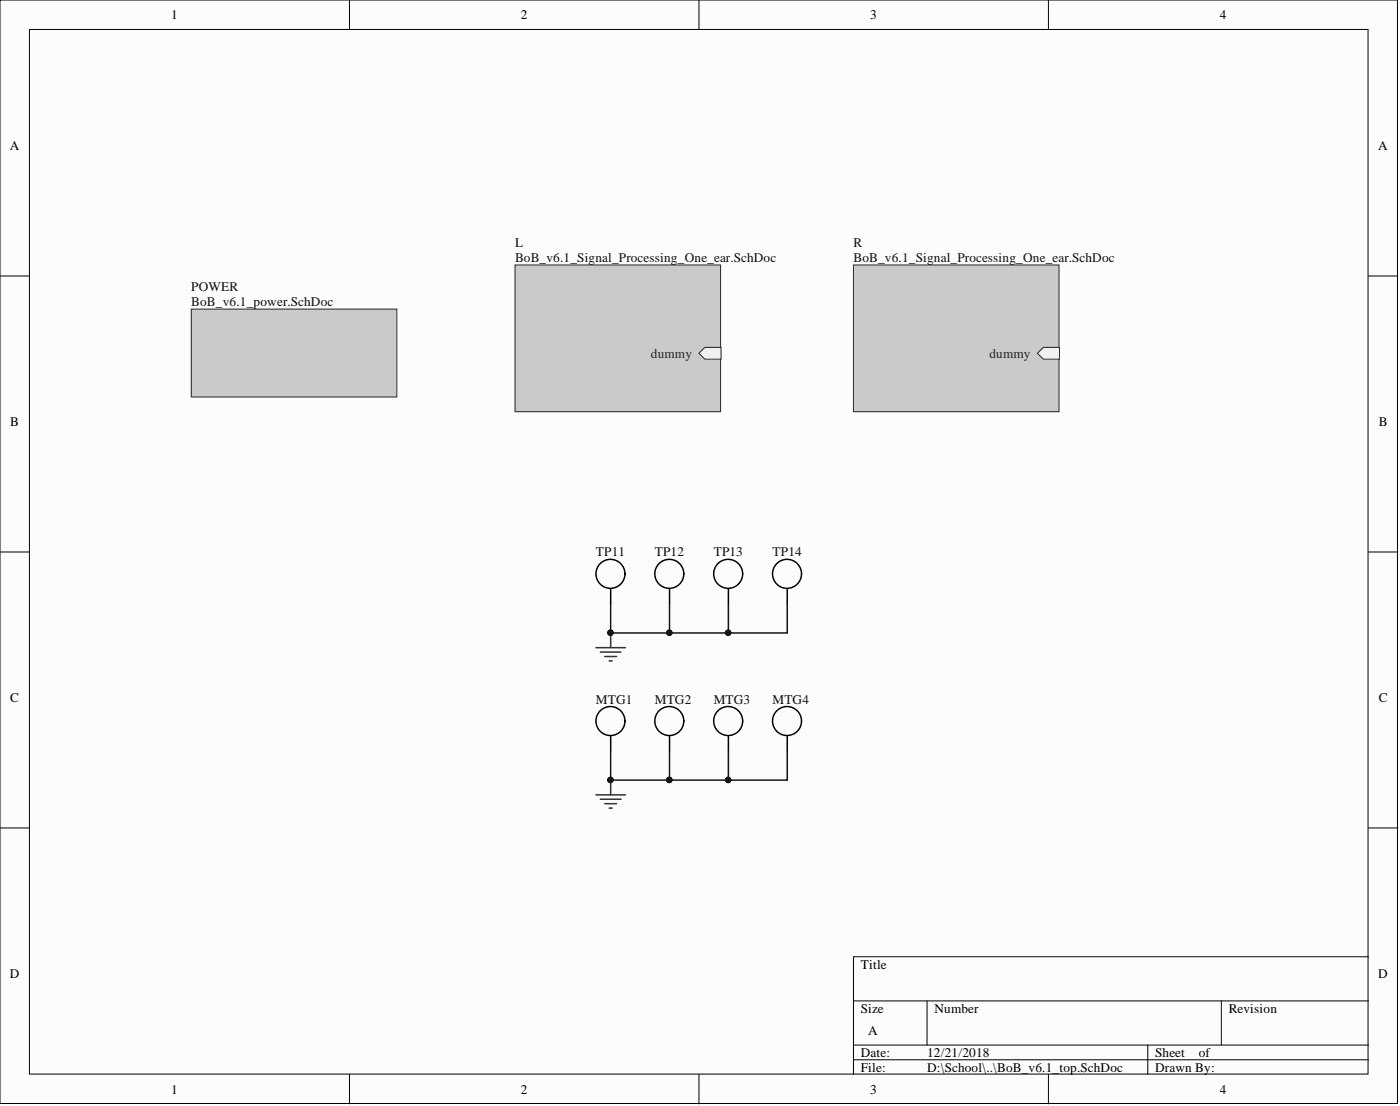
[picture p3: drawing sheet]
<svg xmlns="http://www.w3.org/2000/svg" width="241mm" height="190mm" viewBox="0 0 241 190" stroke-linecap="round" stroke-linejoin="round" font-family="sans-serif">
<g fill="#fcfcfc" stroke="#000" stroke-width=".17">
<path d="M0 0h240.9v190.1h-240.9z"/>
<path d="M5.1 5.1h230.7v179.9h-230.7z"/>
</g>
<g fill="none" stroke="#000" stroke-width=".17">
<path d="M60.2 0v5.1M120.5 0v5.1M180.7 0v5.1M0 47.5h5.1M235.9 47.5h5M0 95.1h5.1M235.9 95.1h5M0 142.6h5.1M235.9 142.6h5M147.1 172.4h88.8M159.8 172.4v7.6M210.5 172.4v7.6"/>
<path d="M235.9 164.8h-88.8v20.3M60.2 185.1v5M120.5 185.1v5M147.1 180h88.8M147.1 182.5h88.8M180.7 185.1v5M197.8 180v5.1"/>
</g>
<path d="M33 53.2h35.4v15.2h-35.4z" fill="#cacaca" stroke="#262626" stroke-width=".17"/>
<g fill="none" stroke="#000" stroke-width=".25">
<path d="M105.3 101.4v2.5M115.4 101.4v2.5M125.5 101.4v2.5M135.7 101.4v2.5M105.3 126.8v2.5M115.4 126.8v2.5M125.5 126.8v2.5M135.7 126.8v2.5"/>
<circle cx="105.2" cy="98.8" r="2.5"/>
<circle cx="115.4" cy="98.8" r="2.5"/>
<circle cx="125.5" cy="98.8" r="2.5"/>
<circle cx="135.7" cy="98.8" r="2.5"/>
<circle cx="105.2" cy="124.2" r="2.5"/>
<circle cx="115.4" cy="124.2" r="2.5"/>
<circle cx="125.5" cy="124.2" r="2.5"/>
<circle cx="135.7" cy="124.2" r="2.5"/>
</g>
<path d="M102.7 111.6h5.1M103.5 112.3h3.5M104.2 113.1h2.1M105 113.8h.5M105.3 109v2.6M102.7 136.9h5.1M103.5 137.7h3.5M104.2 138.4h2.1M105 139.2h.5M105.3 134.4v2.5" fill="none" stroke="#262626" stroke-width=".25"/>
<g fill="#0e0e0e" stroke="#0e0e0e" stroke-width=".17">
<circle cx="105.2" cy="134.3" r=".47"/>
<circle cx="105.2" cy="109" r=".47"/>
</g>
<path d="M88.8 45.6h35.4v25.3h-35.4z" fill="#cacaca" stroke="#262626" stroke-width=".17"/>
<path d="M120.5 60.9l1-1.1h2.8v2.1h-2.8z" fill-rule="evenodd" fill="#f0f0f0"/>
<path d="M120.5 60.9l1-1.1h2.8v2.1h-2.8z" fill="none" stroke="#262626" stroke-width=".17"/>
<path d="M105.3 103.9v5.1h30.4v-5.1M115.4 103.9v5.1M125.5 103.9v5.1M105.3 129.3v5.1h10.1v-5.1M125.5 129.3v5.1h-10.1M135.7 129.3v5.1h-10.2" fill="none" stroke="#0e0e0e" stroke-width=".25"/>
<g fill="#0e0e0e" stroke="#0e0e0e" stroke-width=".17">
<circle cx="115.4" cy="134.3" r=".47"/>
<circle cx="105.2" cy="134.3" r=".47"/>
<circle cx="125.5" cy="134.3" r=".47"/>
<circle cx="125.5" cy="109" r=".47"/>
<circle cx="115.4" cy="109" r=".47"/>
<circle cx="105.2" cy="109" r=".47"/>
</g>
<path d="M147.1 45.6h35.4v25.3h-35.4z" fill="#cacaca" stroke="#262626" stroke-width=".17"/>
<path d="M178.8 60.9l1-1.1h2.8v2.1h-2.8z" fill-rule="evenodd" fill="#f0f0f0"/>
<path d="M178.8 60.9l1-1.1h2.8v2.1h-2.8z" fill="none" stroke="#262626" stroke-width=".17"/>
<g font-size="2.3">
<text x="29.5" y="3.3">1</text>
<text x="89.8" y="3.3">2</text>
<text x="150" y="3.3">3</text>
<text x="210.3" y="3.3">4</text>
<text x="1.7" y="25.8">A</text>
<text x="237.6" y="25.8">A</text>
<text x="1.8" y="73.4">B</text>
<text x="237.6" y="73.4">B</text>
<text x="1.8" y="120.9">C</text>
<text x="237.6" y="120.9">C</text>
<text x="148.4" y="166.8">Title</text>
<text x="1.7" y="168.4">D</text>
<text x="237.6" y="168.4">D</text>
<text x="148.4" y="174.4">Size</text>
<text x="149.6" y="178.2">A</text>
<text x="161.1" y="174.4">Number</text>
<text x="211.8" y="174.4">Revision</text>
<text x="148.4" y="182">Date:</text>
<text x="148.4" y="184.6">File:</text>
<text x="159.8" y="182">12/21/2018</text>
<text x="159.8" y="184.6">D:\School\..\BoB_v6.1_top.SchDoc</text>
<text x="199.1" y="182">Sheet</text>
<text x="199.1" y="184.6">Drawn By:</text>
<text x="206.6" y="182">of</text>
<text x="29.5" y="188.4">1</text>
<text x="89.8" y="188.4">2</text>
<text x="150" y="188.4">3</text>
<text x="210.3" y="188.4">4</text>
</g>
<g font-size="2.3" fill="#0e0e0e">
<text x="88.8" y="42.6">L</text>
<text x="88.8" y="45.1">BoB_v6.1_Signal_Processing_One_ear.SchDoc</text>
<text x="147.1" y="42.6">R</text>
<text x="147.1" y="45.1">BoB_v6.1_Signal_Processing_One_ear.SchDoc</text>
<text x="33" y="50.2">POWER</text>
<text x="33" y="52.7">BoB_v6.1_power.SchDoc</text>
<text x="102.7" y="95.8">TP11</text>
<text x="112.9" y="95.8">TP12</text>
<text x="123" y="95.8">TP13</text>
<text x="133.2" y="95.8">TP14</text>
<text x="102.7" y="121.2">MTG1</text>
<text x="112.9" y="121.2">MTG2</text>
<text x="123" y="121.2">MTG3</text>
<text x="133.2" y="121.2">MTG4</text>
</g>
<g font-size="2.3" fill="#262626">
<text x="112.2" y="61.6">dummy</text>
<text x="170.5" y="61.6">dummy</text>
</g>
</svg>
